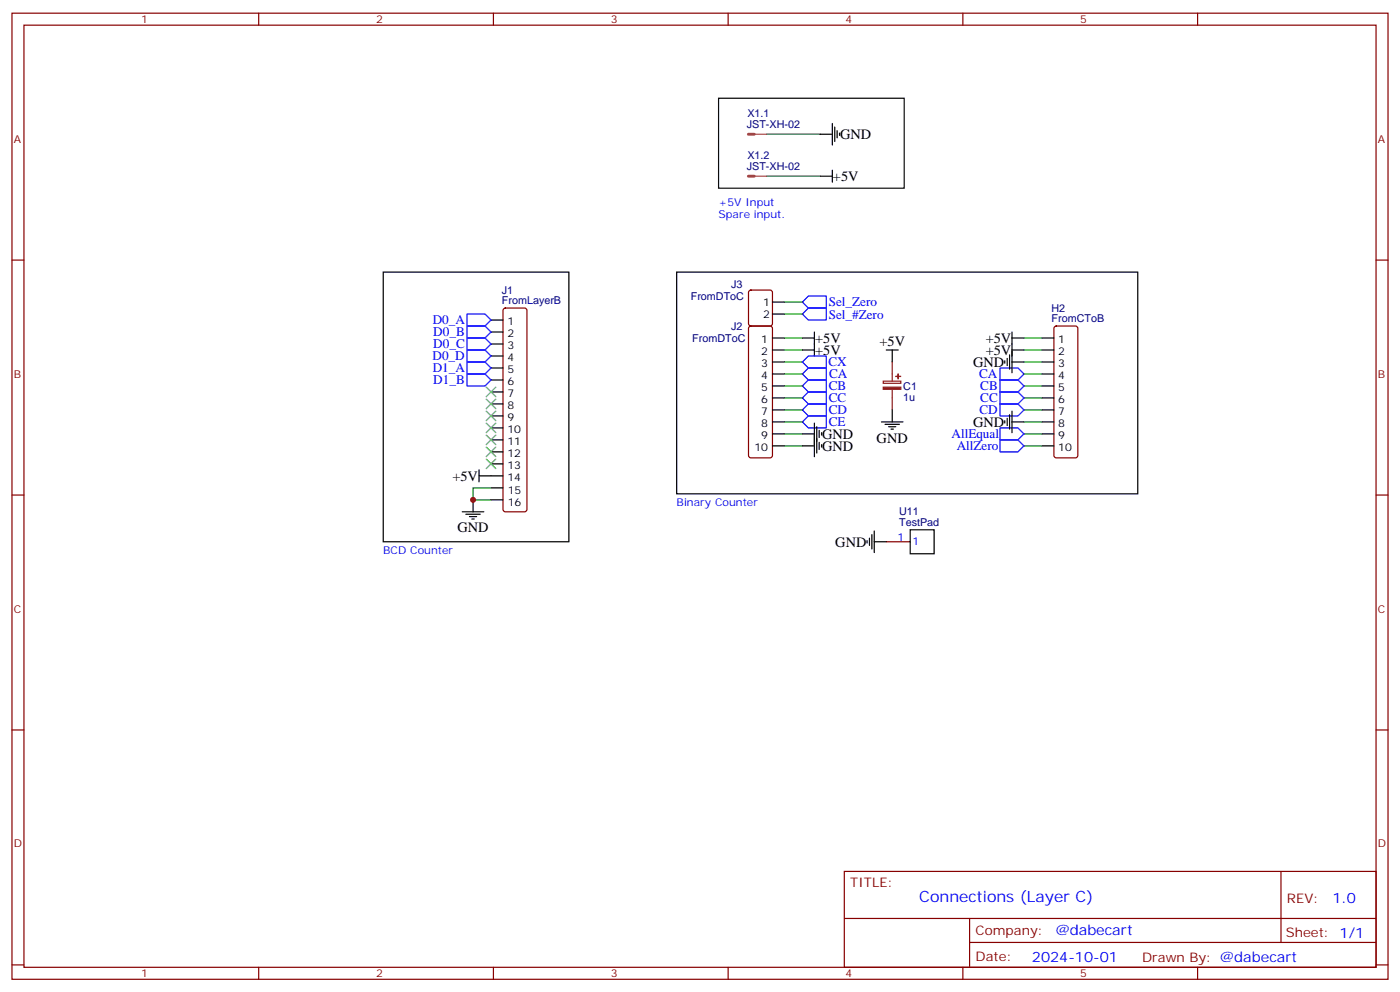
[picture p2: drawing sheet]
<svg xmlns="http://www.w3.org/2000/svg" width="412mm" height="292mm" viewBox="0 0 412 292" stroke-linecap="round" stroke-linejoin="round" font-family="sans-serif">
<g fill="none" stroke="#870000" stroke-width=".35">
<path d="M3.5 3.9h405.4v284.3h-405.4zM7.1 7.4h398.2v277.3h-398.2zM76.2 3.9v3.5M145.3 3.9v3.5M214.5 3.9v3.5M283.6 3.9v3.5M352.8 3.9v3.5M3.5 76.6h3.6M405.3 76.6h3.6M148.4 90.9l.5-.2h5.6l.5 .2 .2 .5v58.5l-.2 .5-.5 .2h-5.6l-.5-.2-.2-.5v-58.5zM220.7 96.2l.5-.2h5.6l.5 .2 .2 .5v37.4l-.2 .5-.5 .2h-5.6l-.5-.3-.2-.4v-37.4zM220.7 85.6l.5-.2h5.6l.7 .4v9.4l-.4 .7-5.9 .1-.7-.5v-9.4z"/>
<path d="M310.7 96.2l.4-.2h5.7l.5 .2 .2 .5v37.4l-.2 .5-.5 .2h-5.7l-.4-.3-.3-.4v-37.4zM3.5 145.7h3.6M261.1 159.5h7M405.3 145.7h3.6M3.5 214.8h3.6M405.3 214.8h3.6M248.7 256.5h156.6v28.2h-156.6zM377.3 256.5v20.9M248.7 270.3h156.5M285.6 277.4h119.6M285.6 270.3v14.1M3.5 284h3.6"/>
<path d="M76.2 284.7v3.5M145.3 284.7v3.5M214.5 284.7v3.5M283.6 284.7v3.5M352.8 284.7v3.5M405.3 284h3.6"/>
</g>
<g fill="none" stroke="#00f" stroke-width=".35">
<path d="M137.6 99.5h5.3l1.7 1.7-1.7 1.8h-5.3zM137.6 96h5.3l1.7 1.7-1.7 1.8h-5.3zM137.6 92.4h5.3l1.7 1.8-1.7 1.8h-5.3zM236.4 88.9l1.7-1.8h5.3v3.6h-5.3zM236.4 92.4l1.7-1.7h5.3v3.5h-5.3zM137.6 110.1h5.3l1.7 1.7-1.7 1.8h-5.3zM137.6 106.5h5.3l1.7 1.8-1.7 1.8h-5.3zM137.6 103h5.3l1.7 1.8-1.7 1.7h-5.3zM236.4 110.1l1.7-1.8h5.3v3.5h-5.3zM236.4 106.5l1.7-1.7h5.3v3.5h-5.3zM238.1 118.9h5.3v3.5h-5.3l-1.7-1.8zM238.1 115.4h5.3v3.5h-5.3l-1.7-1.8z"/>
<path d="M238.1 111.8h5.3v3.6h-5.3l-1.7-1.8zM294.6 108.3h5.3l1.7 1.8-1.7 1.7h-5.3zM294.6 111.8h5.3l1.7 1.8-1.7 1.8h-5.3zM294.6 115.4h5.3l1.7 1.7-1.7 1.8h-5.3zM294.6 118.9h5.3l1.7 1.7-1.7 1.8h-5.3zM238.1 122.4h5.3v3.5h-5.3l-1.7-1.7zM294.6 129.5h5.3l1.7 1.7-1.7 1.8h-5.3zM294.6 125.9h5.3l1.7 1.8-1.7 1.8h-5.3z"/>
</g>
<g fill="none" stroke="#000" stroke-width=".35">
<path d="M211.7 28.9h54.6v26.5h-54.6zM241.7 39.5h3.5M245.2 36.3v6.4M245.9 37.4v4.2M246.6 38.5v2.1M247.3 39.2v.7M241.7 51.9h3.5M245.2 50.1v3.5M112.9 80.1h54.7v79.4h-54.7zM144.6 94.2h3.6M144.6 97.7h3.6M199.3 80.1h135.8v65.2h-135.8z"/>
<path d="M227.5 99.5h3.6M227.5 88.9h3.6M227.5 92.4h3.6M236.4 99.5h3.5M239.9 97.7v7.1M298.1 99.5h3.5M298.1 97.7v12M306.9 99.5h3.5M144.6 101.2h3.6M144.6 104.8h3.6M144.6 108.3h3.6M144.6 111.8h3.6"/>
<path d="M144.6 115.4h3.6M144.6 118.9h3.6M227.5 103h3.6M227.5 106.5h3.6M227.5 110.1h3.6M227.5 113.6h3.6M227.5 117.1h3.6M236.4 103h3.5M261.1 103h3.5M262.8 103v3.5M296 106.2v.7M296.7 105.5v2.1"/>
<path d="M297.4 104.4v4.3M298.1 103h3.5M298.1 106.5h3.5M306.9 103h3.5M306.9 106.5h3.5M306.9 110.1h3.5M306.9 113.6h3.5M306.9 117.1h3.5M141.1 138.3v3.5M144.6 122.4h3.6M144.6 125.9h3.6M144.6 129.5h3.6"/>
<path d="M144.6 133h3.6M144.6 136.5h3.6M227.5 120.6h3.6M227.5 124.2h3.6M227.5 127.7h3.6M227.5 131.2h3.6M236.4 127.7h3.5M236.4 131.2h3.5M239.9 124.5v9.9M240.6 125.6v7.7M241.3 126.6v2.2M241.3 130.2v2.1"/>
<path d="M242 127.4v.7M242 130.9v.7M259.6 124.2h6.4M260.7 124.9h4.2M261.8 125.6h2.1M262.5 126.3h.7M262.8 120.6v3.6M296 123.8v.7M296.7 123.1v2.1M297.4 122.1v4.2M298.1 124.2h3.5M298.1 121v6.4"/>
<path d="M306.9 120.6h3.5M306.9 124.2h3.5M306.9 127.7h3.5M306.9 131.2h3.5M136.2 150.6h6.3M137.2 151.3h4.3M138.3 152h2.1M139 152.8h.7M139.3 147.1v3.5M141.1 140.1h7.1M144.6 143.6h3.6M144.6 147.1h3.6"/>
<path d="M255.4 159.1v.7M256.1 158.4v2.1M256.8 157.3v4.3M257.5 159.5h3.6M257.5 156.3v6.3M268.1 155.9h7.1v7.1h-7.1z"/>
</g>
<g fill="none" stroke="#008700" stroke-width=".35">
<path d="M225.8 39.5h15.9M225.8 51.9h15.9M231.1 99.5h5.3M231.1 92.4h5.3M231.1 88.9h5.3M301.6 99.5h5.3M231.1 103h5.3M231.1 106.5h5.3M231.1 117.1h5.3M231.1 113.6h5.3M231.1 110.1h5.3M301.6 103h5.3"/>
<path d="M301.6 106.5h5.3M301.6 117.1h5.3M301.6 113.6h5.3M301.6 110.1h5.3M231.1 131.2h5.3M231.1 124.2h5.3M231.1 120.6h5.3M231.1 127.7h5.3M301.6 131.2h5.3M301.6 124.2h5.3M301.6 120.6h5.3M301.6 127.7h5.3"/>
<path d="M144.6 143.6h-5.3v3.5h5.3"/>
</g>
<g fill="none" stroke="#3c3" stroke-width=".35">
<path d="M143.2 117.5l2.8 2.8M143.2 113.9l2.8 2.9M146 117.5l-2.8 2.8M146 113.9l-2.8 2.9M143.2 121l2.8 2.8M143.2 131.6l2.8 2.8M143.2 135.1l2.8 2.8M143.2 124.5l2.8 2.9M143.2 128.1l2.8 2.8M146 121l-2.8 2.8M146 131.6l-2.8 2.8M146 135.1l-2.8 2.8"/>
<path d="M146 124.5l-2.8 2.9M146 128.1l-2.8 2.8"/>
</g>
<path d="M260.2 112.2h5.2v.6h-5.2zM262.8 106.5v5.7M262.8 114.7v5.9" fill="none" stroke="#8c2424" stroke-width=".35"/>
<g fill="#8c2424" stroke="#8c2424" stroke-width=".35">
<path d="M260.2 113.9h5.2v.7h-5.2z"/>
<path d="M263.9 110.8h1.4z"/>
<path d="M264.5 110.1l.1 1.4z"/>
</g>
<path d="M220.4 39.5h1.8M220.4 51.9h1.8" fill="none" stroke="#a64a4a" stroke-width=".85"/>
<path d="M222.3 39.5h3.5M222.3 51.9h3.5" fill="none" stroke="#a64a4a" stroke-width=".35"/>
<circle cx="139.3" cy="147.1" r=".88" fill="#c00"/>
<text font-size="4.6" fill="#00f" x="270.8" y="265.5">Connections (Layer C)</text>
<g font-size="4.2">
<text x="247.5" y="40.9">GND</text>
<text x="245.4" y="53.3">+5V</text>
<text x="240.1" y="100.9">+5V</text>
<text x="259.1" y="101.9">+5V</text>
<text x="290.4" y="100.9">+5V</text>
<text x="240.1" y="104.4">+5V</text>
<text x="286.6" y="108">GND</text>
<text x="290.4" y="104.4">+5V</text>
<text x="286.6" y="125.6">GND</text>
<text x="242.2" y="129.1">GND</text>
<text x="258.2" y="130.3">GND</text>
<text x="242.2" y="132.7">GND</text>
<text x="133.3" y="141.5">+5V</text>
<text x="134.8" y="156.6">GND</text>
<text x="246.1" y="160.9">GND</text>
</g>
<g font-size="4.2" fill="#00f">
<text x="392.5" y="265.7">1.0</text>
<text x="310.9" y="275.3">@dabecart</text>
<text x="304" y="283.1">2024-10-01</text>
</g>
<g font-size="3.9" fill="#00f">
<text x="127.5" y="95.4">D0_A</text>
<text x="244.1" y="90.2">Sel_Zero</text>
<text x="244.1" y="93.8">Sel_#Zero</text>
<text x="127.6" y="99">D0_B</text>
<text x="127.4" y="106">D0_D</text>
<text x="127.6" y="102.5">D0_C</text>
<text x="244.1" y="107.8">CX</text>
<text x="127.5" y="109.6">D1_A</text>
<text x="127.6" y="113.1">D1_B</text>
<text x="244.2" y="111.3">CA</text>
<text x="288.4" y="111.3">CA</text>
<text x="244.1" y="118.4">CC</text>
<text x="244.1" y="114.8">CB</text>
<text x="288.7" y="114.8">CB</text>
<text x="288.7" y="118.4">CC</text>
<text x="244.1" y="125.4">CE</text>
<text x="244.1" y="121.9">CD</text>
<text x="288.5" y="121.9">CD</text>
<text x="280.3" y="128.9">AllEqual</text>
<text x="281.8" y="132.4">AllZero</text>
</g>
<g font-size="3.9" fill="#800">
<text x="250.5" y="261.1">TITLE:</text>
<text x="379.1" y="265.7">REV:</text>
<text x="287.4" y="275.3">Company:</text>
<text x="378.7" y="275.9">Sheet: 1/1</text>
<text x="287.4" y="282.9">Date:</text>
<text x="336.4" y="283">Draw</text>
<text x="346.6" y="283">n By: @dabecart</text>
</g>
<g font-size="3.2" fill="#800">
<text x="41.6" y="6.9">1</text>
<text x="110.8" y="6.9">2</text>
<text x="179.9" y="6.9">3</text>
<text x="249.1" y="6.9">4</text>
<text x="318.2" y="6.9">5</text>
<text x="4.1" y="42">A</text>
<text x="405.9" y="42">A</text>
<text x="4.1" y="111.1">B</text>
<text x="405.9" y="111.1">B</text>
<text x="4.1" y="180.3">C</text>
<text x="405.9" y="180.3">C</text>
<text x="4.1" y="249.4">D</text>
<text x="405.9" y="249.4">D</text>
<text x="41.6" y="287.7">1</text>
<text x="110.8" y="287.7">2</text>
<text x="179.9" y="287.7">3</text>
<text x="249.1" y="287.7">4</text>
<text x="318.2" y="287.7">5</text>
</g>
<g font-size="3.2" fill="#000080">
<text x="220.2" y="34.6">X1.1</text>
<text x="220" y="37.7">JST-XH-02</text>
<text x="220.2" y="46.9">X1.2</text>
<text x="220" y="50.1">JST-XH-02</text>
<text x="147.8" y="89.6">FromLayerB</text>
<text x="147.8" y="86.4">J1</text>
<text x="203.5" y="88.3">FromDToC</text>
<text x="215.3" y="84.8">J3</text>
<text x="309.7" y="94.9">FromCToB</text>
<text x="309.7" y="91.8">H2</text>
<text x="203.9" y="100.7">FromDToC</text>
<text x="215.3" y="97.1">J2</text>
<text x="266.1" y="117.9">1u</text>
<text x="266.1" y="114.8">C1</text>
<text x="264.9" y="154.9">TestPad</text>
<text x="264.9" y="151.7">U11</text>
</g>
<g font-size="3.2" fill="#00f">
<text x="211.7" y="64.2">Spare input.</text>
<text x="211.7" y="60.7">+5V Input</text>
<text x="199.3" y="148.9">Binary Counter</text>
<text x="264.3" y="159.1">1</text>
<text x="268.8" y="160.5">1</text>
<text x="112.9" y="163">BCD Counter</text>
</g>
<g font-size="3.2">
<text x="224.8" y="90">1</text>
<text x="149.5" y="95.6">1</text>
<text x="224.8" y="93.5">2</text>
<text x="149.5" y="99.1">2</text>
<text x="224.2" y="100.9">1</text>
<text x="311.7" y="100.9">1</text>
<text x="149.5" y="102.7">3</text>
<text x="149.5" y="106.2">4</text>
<text x="224.2" y="104.4">2</text>
<text x="224.2" y="107.9">3</text>
<text x="311.7" y="104.4">2</text>
<text x="311.7" y="107.9">3</text>
<text x="149.5" y="109.7">5</text>
<text x="149.5" y="113.2">6</text>
<text x="224.2" y="111.5">4</text>
<text x="311.7" y="111.5">4</text>
<text x="149.5" y="116.8">7</text>
<text x="224.2" y="115">5</text>
<text x="224.2" y="118.5">6</text>
<text x="311.7" y="115">5</text>
<text x="311.7" y="118.5">6</text>
<text x="149.5" y="120.3">8</text>
<text x="149.5" y="123.8">9</text>
<text x="224.2" y="122.1">7</text>
<text x="224.2" y="125.6">8</text>
<text x="311.7" y="122.1">7</text>
<text x="311.7" y="125.6">8</text>
<text x="149.5" y="127.4">10</text>
<text x="149.5" y="130.9">11</text>
<text x="224.2" y="129.1">9</text>
<text x="311.7" y="129.1">9</text>
<text x="149.5" y="134.4">12</text>
<text x="149.5" y="137.9">13</text>
<text x="222.2" y="132.6">10</text>
<text x="311.7" y="132.6">10</text>
<text x="149.5" y="141.5">14</text>
<text x="149.6" y="145.3">15</text>
<text x="149.6" y="148.9">16</text>
</g>
</svg>
